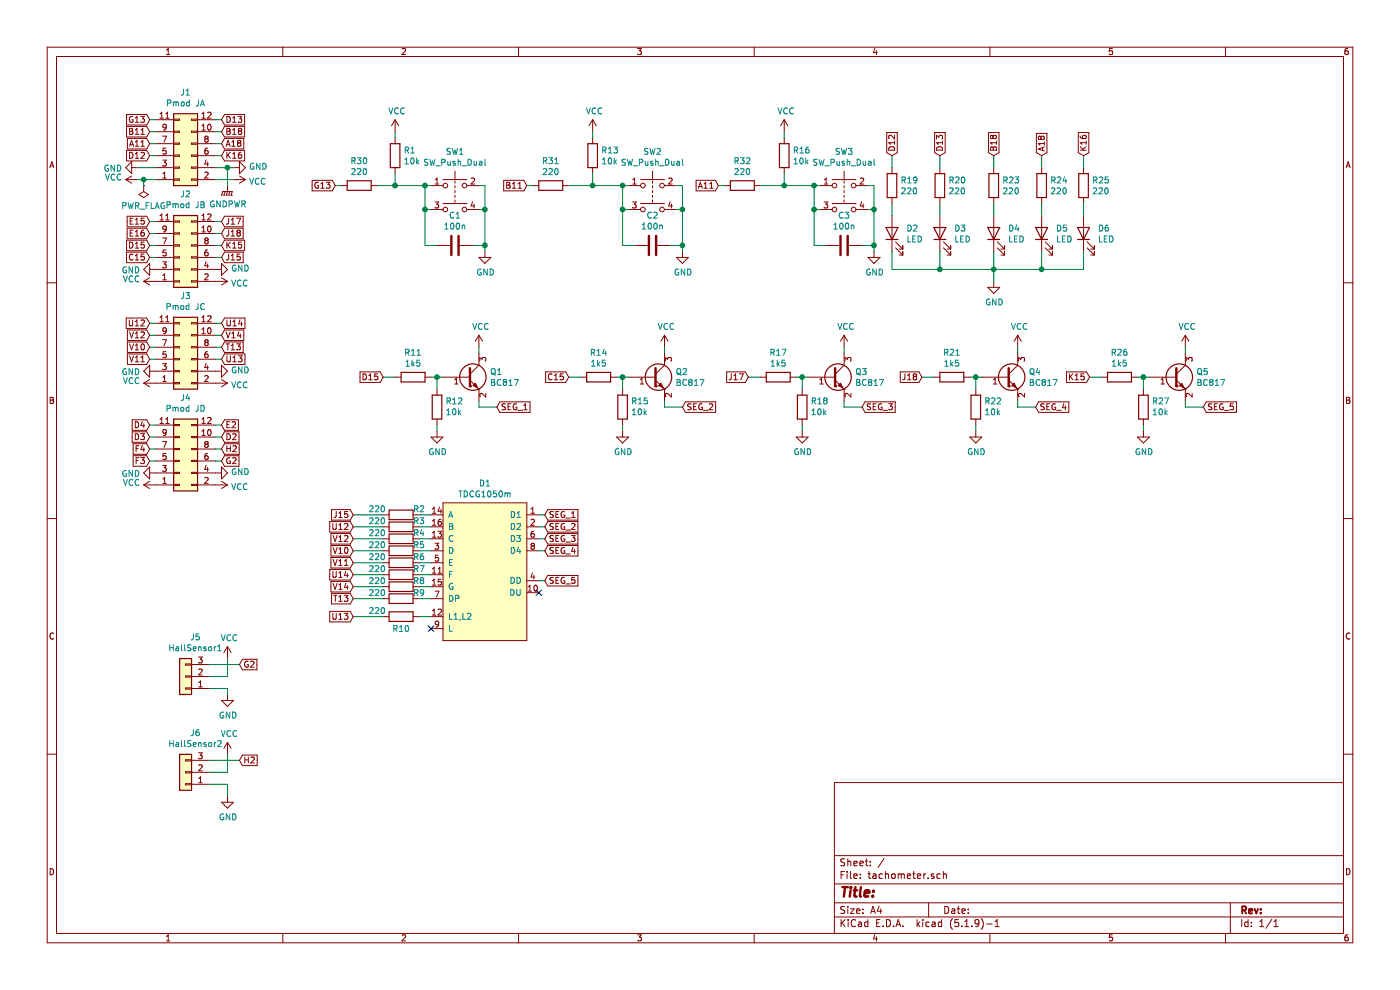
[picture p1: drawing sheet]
EESchema Schematic File Version 4
EELAYER 30 0
EELAYER END
$Descr A4 11693 8268
encoding utf-8
Sheet 1 1
Title ""
Date ""
Rev ""
Comp ""
Comment1 ""
Comment2 ""
Comment3 ""
Comment4 ""
$EndDescr
$Comp
L power:VCC #PWR0101
U 1 1
P 1950 1500
F 0 "#PWR0101" H 1950 1350 50  0001 C CNN
F 1 "VCC" V 1965 1628 50  0000 L CNN
F 2 "" H 1950 1500 50  0001 C CNN
F 3 "" H 1950 1500 50  0001 C CNN
	1    1950 1500
	0    1    1    0   
$EndComp
$Comp
L power:VCC #PWR0102
U 1 1
P 1150 1500
F 0 "#PWR0102" H 1150 1350 50  0001 C CNN
F 1 "VCC" V 1165 1627 50  0000 L CNN
F 2 "" H 1150 1500 50  0001 C CNN
F 3 "" H 1150 1500 50  0001 C CNN
	1    1150 1500
	0    -1   -1   0   
$EndComp
$Comp
L power:GND #PWR0103
U 1 1
P 1950 1400
F 0 "#PWR0103" H 1950 1150 50  0001 C CNN
F 1 "GND" V 1955 1272 50  0000 R CNN
F 2 "" H 1950 1400 50  0001 C CNN
F 3 "" H 1950 1400 50  0001 C CNN
	1    1950 1400
	0    -1   -1   0   
$EndComp
$Comp
L power:GND #PWR0104
U 1 1
P 1150 1400
F 0 "#PWR0104" H 1150 1150 50  0001 C CNN
F 1 "GND" V 1155 1272 50  0000 R CNN
F 2 "" H 1150 1400 50  0001 C CNN
F 3 "" H 1150 1400 50  0001 C CNN
	1    1150 1400
	0    1    1    0   
$EndComp
$Comp
L power:GND #PWR0105
U 1 1
P 1300 2250
F 0 "#PWR0105" H 1300 2000 50  0001 C CNN
F 1 "GND" V 1305 2122 50  0000 R CNN
F 2 "" H 1300 2250 50  0001 C CNN
F 3 "" H 1300 2250 50  0001 C CNN
	1    1300 2250
	0    1    1    0   
$EndComp
$Comp
L power:VCC #PWR0106
U 1 1
P 1300 2350
F 0 "#PWR0106" H 1300 2200 50  0001 C CNN
F 1 "VCC" V 1315 2477 50  0000 L CNN
F 2 "" H 1300 2350 50  0001 C CNN
F 3 "" H 1300 2350 50  0001 C CNN
	1    1300 2350
	0    -1   -1   0   
$EndComp
$Comp
L power:VCC #PWR0107
U 1 1
P 1300 3200
F 0 "#PWR0107" H 1300 3050 50  0001 C CNN
F 1 "VCC" V 1315 3327 50  0000 L CNN
F 2 "" H 1300 3200 50  0001 C CNN
F 3 "" H 1300 3200 50  0001 C CNN
	1    1300 3200
	0    -1   -1   0   
$EndComp
$Comp
L power:GND #PWR0108
U 1 1
P 1300 3100
F 0 "#PWR0108" H 1300 2850 50  0001 C CNN
F 1 "GND" V 1305 2972 50  0000 R CNN
F 2 "" H 1300 3100 50  0001 C CNN
F 3 "" H 1300 3100 50  0001 C CNN
	1    1300 3100
	0    1    1    0   
$EndComp
$Comp
L power:GND #PWR0109
U 1 1
P 1800 2250
F 0 "#PWR0109" H 1800 2000 50  0001 C CNN
F 1 "GND" V 1805 2122 50  0000 R CNN
F 2 "" H 1800 2250 50  0001 C CNN
F 3 "" H 1800 2250 50  0001 C CNN
	1    1800 2250
	0    -1   -1   0   
$EndComp
$Comp
L power:VCC #PWR0110
U 1 1
P 1800 2350
F 0 "#PWR0110" H 1800 2200 50  0001 C CNN
F 1 "VCC" V 1815 2478 50  0000 L CNN
F 2 "" H 1800 2350 50  0001 C CNN
F 3 "" H 1800 2350 50  0001 C CNN
	1    1800 2350
	0    1    1    0   
$EndComp
$Comp
L power:VCC #PWR0111
U 1 1
P 1800 3200
F 0 "#PWR0111" H 1800 3050 50  0001 C CNN
F 1 "VCC" V 1815 3328 50  0000 L CNN
F 2 "" H 1800 3200 50  0001 C CNN
F 3 "" H 1800 3200 50  0001 C CNN
	1    1800 3200
	0    1    1    0   
$EndComp
$Comp
L power:GND #PWR0112
U 1 1
P 1800 3100
F 0 "#PWR0112" H 1800 2850 50  0001 C CNN
F 1 "GND" V 1805 2972 50  0000 R CNN
F 2 "" H 1800 3100 50  0001 C CNN
F 3 "" H 1800 3100 50  0001 C CNN
	1    1800 3100
	0    -1   -1   0   
$EndComp
$Comp
L Connector_Generic:Conn_01x03 J5
U 1 1
P 1550 5650
F 0 "J5" H 1468 5325 50  0000 C CNN
F 1 "HallSensor1" H 1468 5416 50  0000 C CNN
F 2 "Connector_PinHeader_2.54mm:PinHeader_1x03_P2.54mm_Vertical" H 1550 5650 50  0001 C CNN
F 3 "~" H 1550 5650 50  0001 C CNN
	1    1550 5650
	-1   0    0    1   
$EndComp
$Comp
L Connector_Generic:Conn_01x03 J6
U 1 1
P 1550 6450
F 0 "J6" H 1468 6125 50  0000 C CNN
F 1 "HallSensor2" H 1468 6216 50  0000 C CNN
F 2 "Connector_PinHeader_2.54mm:PinHeader_1x03_P2.54mm_Vertical" H 1550 6450 50  0001 C CNN
F 3 "~" H 1550 6450 50  0001 C CNN
	1    1550 6450
	-1   0    0    1   
$EndComp
$Comp
L power:VCC #PWR0113
U 1 1
P 1900 5500
F 0 "#PWR0113" H 1900 5350 50  0001 C CNN
F 1 "VCC" H 1915 5673 50  0000 C CNN
F 2 "" H 1900 5500 50  0001 C CNN
F 3 "" H 1900 5500 50  0001 C CNN
	1    1900 5500
	1    0    0    -1  
$EndComp
Wire Wire Line
	1750 5650 1900 5650
Wire Wire Line
	1900 5650 1900 5500
$Comp
L power:VCC #PWR0114
U 1 1
P 1900 6300
F 0 "#PWR0114" H 1900 6150 50  0001 C CNN
F 1 "VCC" H 1915 6473 50  0000 C CNN
F 2 "" H 1900 6300 50  0001 C CNN
F 3 "" H 1900 6300 50  0001 C CNN
	1    1900 6300
	1    0    0    -1  
$EndComp
Wire Wire Line
	1750 6450 1900 6450
Wire Wire Line
	1900 6450 1900 6300
Wire Wire Line
	1750 6350 2000 6350
Wire Wire Line
	1750 5550 2000 5550
$Comp
L power:GND #PWR0115
U 1 1
P 1900 6650
F 0 "#PWR0115" H 1900 6400 50  0001 C CNN
F 1 "GND" H 1905 6477 50  0000 C CNN
F 2 "" H 1900 6650 50  0001 C CNN
F 3 "" H 1900 6650 50  0001 C CNN
	1    1900 6650
	1    0    0    -1  
$EndComp
Wire Wire Line
	1900 6650 1900 6550
Wire Wire Line
	1900 6550 1750 6550
$Comp
L power:GND #PWR0116
U 1 1
P 1900 5800
F 0 "#PWR0116" H 1900 5550 50  0001 C CNN
F 1 "GND" H 1905 5627 50  0000 C CNN
F 2 "" H 1900 5800 50  0001 C CNN
F 3 "" H 1900 5800 50  0001 C CNN
	1    1900 5800
	1    0    0    -1  
$EndComp
Wire Wire Line
	1750 5750 1900 5750
Wire Wire Line
	1900 5750 1900 5800
Text GLabel 2000 5550 2    50   Input ~ 0
G2
Text GLabel 2000 6350 2    50   Input ~ 0
H2
$Comp
L Device:LED D2
U 1 1
P 7450 1950
F 0 "D2" V 7489 1832 50  0000 R CNN
F 1 "LED" V 7398 1832 50  0000 R CNN
F 2 "LED_THT:LED_D5.0mm" H 7450 1950 50  0001 C CNN
F 3 "~" H 7450 1950 50  0001 C CNN
	1    7450 1950
	0    -1   -1   0   
$EndComp
$Comp
L Device:LED D3
U 1 1
P 7850 1950
F 0 "D3" V 7889 1832 50  0000 R CNN
F 1 "LED" V 7798 1832 50  0000 R CNN
F 2 "LED_THT:LED_D5.0mm" H 7850 1950 50  0001 C CNN
F 3 "~" H 7850 1950 50  0001 C CNN
	1    7850 1950
	0    -1   -1   0   
$EndComp
$Comp
L Device:LED D4
U 1 1
P 8300 1950
F 0 "D4" V 8339 1832 50  0000 R CNN
F 1 "LED" V 8248 1832 50  0000 R CNN
F 2 "LED_THT:LED_D5.0mm" H 8300 1950 50  0001 C CNN
F 3 "~" H 8300 1950 50  0001 C CNN
	1    8300 1950
	0    -1   -1   0   
$EndComp
$Comp
L Device:LED D5
U 1 1
P 8700 1950
F 0 "D5" V 8739 1832 50  0000 R CNN
F 1 "LED" V 8648 1832 50  0000 R CNN
F 2 "LED_THT:LED_D5.0mm" H 8700 1950 50  0001 C CNN
F 3 "~" H 8700 1950 50  0001 C CNN
	1    8700 1950
	0    -1   -1   0   
$EndComp
$Comp
L Device:LED D6
U 1 1
P 9050 1950
F 0 "D6" V 9089 1832 50  0000 R CNN
F 1 "LED" V 8998 1832 50  0000 R CNN
F 2 "LED_THT:LED_D5.0mm" H 9050 1950 50  0001 C CNN
F 3 "~" H 9050 1950 50  0001 C CNN
	1    9050 1950
	0    -1   -1   0   
$EndComp
$Comp
L Device:R R19
U 1 1
P 7450 1550
F 0 "R19" H 7520 1596 50  0000 L CNN
F 1 "220" H 7520 1505 50  0000 L CNN
F 2 "Resistor_SMD:R_0603_1608Metric_Pad0.98x0.95mm_HandSolder" V 7380 1550 50  0001 C CNN
F 3 "~" H 7450 1550 50  0001 C CNN
	1    7450 1550
	1    0    0    -1  
$EndComp
$Comp
L Device:R R20
U 1 1
P 7850 1550
F 0 "R20" H 7920 1596 50  0000 L CNN
F 1 "220" H 7920 1505 50  0000 L CNN
F 2 "Resistor_SMD:R_0603_1608Metric_Pad0.98x0.95mm_HandSolder" V 7780 1550 50  0001 C CNN
F 3 "~" H 7850 1550 50  0001 C CNN
	1    7850 1550
	1    0    0    -1  
$EndComp
$Comp
L Device:R R23
U 1 1
P 8300 1550
F 0 "R23" H 8370 1596 50  0000 L CNN
F 1 "220" H 8370 1505 50  0000 L CNN
F 2 "Resistor_SMD:R_0603_1608Metric_Pad0.98x0.95mm_HandSolder" V 8230 1550 50  0001 C CNN
F 3 "~" H 8300 1550 50  0001 C CNN
	1    8300 1550
	1    0    0    -1  
$EndComp
$Comp
L Device:R R24
U 1 1
P 8700 1550
F 0 "R24" H 8770 1596 50  0000 L CNN
F 1 "220" H 8770 1505 50  0000 L CNN
F 2 "Resistor_SMD:R_0603_1608Metric_Pad0.98x0.95mm_HandSolder" V 8630 1550 50  0001 C CNN
F 3 "~" H 8700 1550 50  0001 C CNN
	1    8700 1550
	1    0    0    -1  
$EndComp
$Comp
L Device:R R25
U 1 1
P 9050 1550
F 0 "R25" H 9120 1596 50  0000 L CNN
F 1 "220" H 9120 1505 50  0000 L CNN
F 2 "Resistor_SMD:R_0603_1608Metric_Pad0.98x0.95mm_HandSolder" V 8980 1550 50  0001 C CNN
F 3 "~" H 9050 1550 50  0001 C CNN
	1    9050 1550
	1    0    0    -1  
$EndComp
$Comp
L power:GND #PWR0117
U 1 1
P 8300 2350
F 0 "#PWR0117" H 8300 2100 50  0001 C CNN
F 1 "GND" H 8305 2177 50  0000 C CNN
F 2 "" H 8300 2350 50  0001 C CNN
F 3 "" H 8300 2350 50  0001 C CNN
	1    8300 2350
	1    0    0    -1  
$EndComp
Wire Wire Line
	7450 2100 7450 2250
Wire Wire Line
	7450 2250 7850 2250
Wire Wire Line
	8300 2250 8300 2100
Wire Wire Line
	7850 2100 7850 2250
Connection ~ 7850 2250
Wire Wire Line
	7850 2250 8300 2250
Wire Wire Line
	8300 2250 8300 2350
Connection ~ 8300 2250
Wire Wire Line
	8300 2250 8700 2250
Wire Wire Line
	8700 2250 8700 2100
Wire Wire Line
	8700 2250 9050 2250
Wire Wire Line
	9050 2250 9050 2100
Connection ~ 8700 2250
Wire Wire Line
	7450 1700 7450 1800
Wire Wire Line
	7850 1700 7850 1800
Wire Wire Line
	8300 1700 8300 1800
Wire Wire Line
	8700 1800 8700 1700
Wire Wire Line
	9050 1700 9050 1800
Wire Wire Line
	7450 1400 7450 1300
Wire Wire Line
	7850 1400 7850 1300
Wire Wire Line
	8300 1400 8300 1300
Wire Wire Line
	8700 1400 8700 1300
Wire Wire Line
	9050 1400 9050 1300
$Comp
L Switch:SW_Push_Dual SW3
U 1 1
P 7050 1550
F 0 "SW3" H 7050 1835 50  0000 C CNN
F 1 "SW_Push_Dual" H 7050 1744 50  0000 C CNN
F 2 "Button_Switch_THT:SW_PUSH_6mm" H 7050 1750 50  0001 C CNN
F 3 "~" H 7050 1750 50  0001 C CNN
	1    7050 1550
	1    0    0    -1  
$EndComp
Wire Wire Line
	6850 1550 6800 1550
Wire Wire Line
	6800 1550 6800 1750
Wire Wire Line
	6800 1750 6850 1750
Wire Wire Line
	7250 1550 7300 1550
Wire Wire Line
	7300 1550 7300 1750
Wire Wire Line
	7300 1750 7250 1750
$Comp
L Device:C C3
U 1 1
P 7050 2050
F 0 "C3" V 6798 2050 50  0000 C CNN
F 1 "100n" V 6889 2050 50  0000 C CNN
F 2 "Capacitor_SMD:C_0603_1608Metric_Pad1.08x0.95mm_HandSolder" H 7088 1900 50  0001 C CNN
F 3 "~" H 7050 2050 50  0001 C CNN
	1    7050 2050
	0    1    1    0   
$EndComp
$Comp
L Device:R R16
U 1 1
P 6550 1300
F 0 "R16" H 6620 1346 50  0000 L CNN
F 1 "10k" H 6620 1255 50  0000 L CNN
F 2 "Resistor_SMD:R_0603_1608Metric_Pad0.98x0.95mm_HandSolder" V 6480 1300 50  0001 C CNN
F 3 "~" H 6550 1300 50  0001 C CNN
	1    6550 1300
	1    0    0    -1  
$EndComp
$Comp
L power:VCC #PWR0118
U 1 1
P 6550 1100
F 0 "#PWR0118" H 6550 950 50  0001 C CNN
F 1 "VCC" H 6565 1273 50  0000 C CNN
F 2 "" H 6550 1100 50  0001 C CNN
F 3 "" H 6550 1100 50  0001 C CNN
	1    6550 1100
	1    0    0    -1  
$EndComp
Wire Wire Line
	6550 1100 6550 1150
$Comp
L power:GND #PWR0119
U 1 1
P 7300 2100
F 0 "#PWR0119" H 7300 1850 50  0001 C CNN
F 1 "GND" H 7305 1927 50  0000 C CNN
F 2 "" H 7300 2100 50  0001 C CNN
F 3 "" H 7300 2100 50  0001 C CNN
	1    7300 2100
	1    0    0    -1  
$EndComp
Wire Wire Line
	7200 2050 7300 2050
Wire Wire Line
	7300 2050 7300 2100
Wire Wire Line
	7300 2050 7300 1750
Connection ~ 7300 2050
Connection ~ 7300 1750
Wire Wire Line
	6800 1750 6800 2050
Wire Wire Line
	6800 2050 6900 2050
Connection ~ 6800 1750
Wire Wire Line
	6550 1450 6550 1550
Connection ~ 6800 1550
Connection ~ 6550 1550
Wire Wire Line
	6550 1550 6800 1550
Text GLabel 6000 1550 0    50   Input ~ 0
A11
$Comp
L Switch:SW_Push_Dual SW2
U 1 1
P 5450 1550
F 0 "SW2" H 5450 1835 50  0000 C CNN
F 1 "SW_Push_Dual" H 5450 1744 50  0000 C CNN
F 2 "Button_Switch_THT:SW_PUSH_6mm" H 5450 1750 50  0001 C CNN
F 3 "~" H 5450 1750 50  0001 C CNN
	1    5450 1550
	1    0    0    -1  
$EndComp
Wire Wire Line
	5250 1550 5200 1550
Wire Wire Line
	5200 1550 5200 1750
Wire Wire Line
	5200 1750 5250 1750
Wire Wire Line
	5650 1550 5700 1550
Wire Wire Line
	5700 1550 5700 1750
Wire Wire Line
	5700 1750 5650 1750
$Comp
L Device:C C2
U 1 1
P 5450 2050
F 0 "C2" V 5198 2050 50  0000 C CNN
F 1 "100n" V 5289 2050 50  0000 C CNN
F 2 "Capacitor_SMD:C_0603_1608Metric_Pad1.08x0.95mm_HandSolder" H 5488 1900 50  0001 C CNN
F 3 "~" H 5450 2050 50  0001 C CNN
	1    5450 2050
	0    1    1    0   
$EndComp
$Comp
L Device:R R13
U 1 1
P 4950 1300
F 0 "R13" H 5020 1346 50  0000 L CNN
F 1 "10k" H 5020 1255 50  0000 L CNN
F 2 "Resistor_SMD:R_0603_1608Metric_Pad0.98x0.95mm_HandSolder" V 4880 1300 50  0001 C CNN
F 3 "~" H 4950 1300 50  0001 C CNN
	1    4950 1300
	1    0    0    -1  
$EndComp
$Comp
L power:VCC #PWR0120
U 1 1
P 4950 1100
F 0 "#PWR0120" H 4950 950 50  0001 C CNN
F 1 "VCC" H 4965 1273 50  0000 C CNN
F 2 "" H 4950 1100 50  0001 C CNN
F 3 "" H 4950 1100 50  0001 C CNN
	1    4950 1100
	1    0    0    -1  
$EndComp
Wire Wire Line
	4950 1100 4950 1150
$Comp
L power:GND #PWR0121
U 1 1
P 5700 2100
F 0 "#PWR0121" H 5700 1850 50  0001 C CNN
F 1 "GND" H 5705 1927 50  0000 C CNN
F 2 "" H 5700 2100 50  0001 C CNN
F 3 "" H 5700 2100 50  0001 C CNN
	1    5700 2100
	1    0    0    -1  
$EndComp
Wire Wire Line
	5600 2050 5700 2050
Wire Wire Line
	5700 2050 5700 2100
Wire Wire Line
	5700 2050 5700 1750
Connection ~ 5700 2050
Connection ~ 5700 1750
Wire Wire Line
	5200 1750 5200 2050
Wire Wire Line
	5200 2050 5300 2050
Connection ~ 5200 1750
Wire Wire Line
	4950 1450 4950 1550
Connection ~ 5200 1550
Connection ~ 4950 1550
Wire Wire Line
	4950 1550 5200 1550
Text GLabel 4400 1550 0    50   Input ~ 0
B11
$Comp
L Switch:SW_Push_Dual SW1
U 1 1
P 3800 1550
F 0 "SW1" H 3800 1835 50  0000 C CNN
F 1 "SW_Push_Dual" H 3800 1744 50  0000 C CNN
F 2 "Button_Switch_THT:SW_PUSH_6mm" H 3800 1750 50  0001 C CNN
F 3 "~" H 3800 1750 50  0001 C CNN
	1    3800 1550
	1    0    0    -1  
$EndComp
Wire Wire Line
	3600 1550 3550 1550
Wire Wire Line
	3550 1550 3550 1750
Wire Wire Line
	3550 1750 3600 1750
Wire Wire Line
	4000 1550 4050 1550
Wire Wire Line
	4050 1550 4050 1750
Wire Wire Line
	4050 1750 4000 1750
$Comp
L Device:C C1
U 1 1
P 3800 2050
F 0 "C1" V 3548 2050 50  0000 C CNN
F 1 "100n" V 3639 2050 50  0000 C CNN
F 2 "Capacitor_SMD:C_0603_1608Metric_Pad1.08x0.95mm_HandSolder" H 3838 1900 50  0001 C CNN
F 3 "~" H 3800 2050 50  0001 C CNN
	1    3800 2050
	0    1    1    0   
$EndComp
$Comp
L Device:R R1
U 1 1
P 3300 1300
F 0 "R1" H 3370 1346 50  0000 L CNN
F 1 "10k" H 3370 1255 50  0000 L CNN
F 2 "Resistor_SMD:R_0603_1608Metric_Pad0.98x0.95mm_HandSolder" V 3230 1300 50  0001 C CNN
F 3 "~" H 3300 1300 50  0001 C CNN
	1    3300 1300
	1    0    0    -1  
$EndComp
$Comp
L power:VCC #PWR0122
U 1 1
P 3300 1100
F 0 "#PWR0122" H 3300 950 50  0001 C CNN
F 1 "VCC" H 3315 1273 50  0000 C CNN
F 2 "" H 3300 1100 50  0001 C CNN
F 3 "" H 3300 1100 50  0001 C CNN
	1    3300 1100
	1    0    0    -1  
$EndComp
Wire Wire Line
	3300 1100 3300 1150
$Comp
L power:GND #PWR0123
U 1 1
P 4050 2100
F 0 "#PWR0123" H 4050 1850 50  0001 C CNN
F 1 "GND" H 4055 1927 50  0000 C CNN
F 2 "" H 4050 2100 50  0001 C CNN
F 3 "" H 4050 2100 50  0001 C CNN
	1    4050 2100
	1    0    0    -1  
$EndComp
Wire Wire Line
	3950 2050 4050 2050
Wire Wire Line
	4050 2050 4050 2100
Wire Wire Line
	4050 2050 4050 1750
Connection ~ 4050 2050
Connection ~ 4050 1750
Wire Wire Line
	3550 1750 3550 2050
Wire Wire Line
	3550 2050 3650 2050
Connection ~ 3550 1750
Wire Wire Line
	3300 1450 3300 1550
Connection ~ 3550 1550
Wire Wire Line
	3150 1550 3300 1550
Connection ~ 3300 1550
Wire Wire Line
	3300 1550 3550 1550
Text GLabel 2800 1550 0    50   Input ~ 0
G13
Text GLabel 7450 1300 1    50   Input ~ 0
D12
Text GLabel 7850 1300 1    50   Input ~ 0
D13
Text GLabel 8300 1300 1    50   Input ~ 0
B18
Text GLabel 8700 1300 1    50   Input ~ 0
A18
Text GLabel 9050 1300 1    50   Input ~ 0
K16
$Comp
L power:VCC #PWR0124
U 1 1
P 1300 4050
F 0 "#PWR0124" H 1300 3900 50  0001 C CNN
F 1 "VCC" V 1315 4177 50  0000 L CNN
F 2 "" H 1300 4050 50  0001 C CNN
F 3 "" H 1300 4050 50  0001 C CNN
	1    1300 4050
	0    -1   -1   0   
$EndComp
$Comp
L power:GND #PWR0125
U 1 1
P 1300 3950
F 0 "#PWR0125" H 1300 3700 50  0001 C CNN
F 1 "GND" V 1305 3822 50  0000 R CNN
F 2 "" H 1300 3950 50  0001 C CNN
F 3 "" H 1300 3950 50  0001 C CNN
	1    1300 3950
	0    1    1    0   
$EndComp
$Comp
L power:VCC #PWR0126
U 1 1
P 1800 4050
F 0 "#PWR0126" H 1800 3900 50  0001 C CNN
F 1 "VCC" V 1815 4178 50  0000 L CNN
F 2 "" H 1800 4050 50  0001 C CNN
F 3 "" H 1800 4050 50  0001 C CNN
	1    1800 4050
	0    1    1    0   
$EndComp
$Comp
L power:GND #PWR0127
U 1 1
P 1800 3950
F 0 "#PWR0127" H 1800 3700 50  0001 C CNN
F 1 "GND" V 1805 3822 50  0000 R CNN
F 2 "" H 1800 3950 50  0001 C CNN
F 3 "" H 1800 3950 50  0001 C CNN
	1    1800 3950
	0    -1   -1   0   
$EndComp
Wire Wire Line
	1300 1000 1250 1000
Wire Wire Line
	1300 1100 1250 1100
Wire Wire Line
	1300 1200 1250 1200
Wire Wire Line
	1300 1300 1250 1300
Wire Wire Line
	1800 1000 1850 1000
Wire Wire Line
	1800 1100 1850 1100
Wire Wire Line
	1800 1200 1850 1200
Wire Wire Line
	1800 1300 1850 1300
Text GLabel 1850 1000 2    50   Input ~ 0
D13
Text GLabel 1850 1100 2    50   Input ~ 0
B18
Text GLabel 1850 1200 2    50   Input ~ 0
A18
Text GLabel 1850 1300 2    50   Input ~ 0
K16
Text GLabel 1250 1000 0    50   Input ~ 0
G13
Text GLabel 1250 1100 0    50   Input ~ 0
B11
Text GLabel 1250 1200 0    50   Input ~ 0
A11
Text GLabel 1250 1300 0    50   Input ~ 0
D12
Text GLabel 1250 1850 0    50   Input ~ 0
E15
Text GLabel 1250 1950 0    50   Input ~ 0
E16
Text GLabel 1250 2050 0    50   Input ~ 0
D15
Text GLabel 1250 2150 0    50   Input ~ 0
C15
Text GLabel 1850 1850 2    50   Input ~ 0
J17
Text GLabel 1850 1950 2    50   Input ~ 0
J18
Text GLabel 1850 2050 2    50   Input ~ 0
K15
Text GLabel 1850 2150 2    50   Input ~ 0
J15
Wire Wire Line
	1300 1850 1250 1850
Wire Wire Line
	1300 1950 1250 1950
Wire Wire Line
	1250 2050 1300 2050
Wire Wire Line
	1300 2150 1250 2150
Wire Wire Line
	1800 2150 1850 2150
Wire Wire Line
	1800 2050 1850 2050
Wire Wire Line
	1800 1950 1850 1950
Wire Wire Line
	1800 1850 1850 1850
Wire Wire Line
	1300 2700 1250 2700
Wire Wire Line
	1300 2800 1250 2800
Wire Wire Line
	1300 2900 1250 2900
Wire Wire Line
	1300 3000 1250 3000
Wire Wire Line
	1800 3000 1850 3000
Wire Wire Line
	1800 2900 1850 2900
Wire Wire Line
	1800 2800 1850 2800
Wire Wire Line
	1800 2700 1850 2700
Wire Wire Line
	1300 3550 1250 3550
Wire Wire Line
	1300 3650 1250 3650
Wire Wire Line
	1300 3750 1250 3750
Wire Wire Line
	1300 3850 1250 3850
Wire Wire Line
	1800 3850 1850 3850
Wire Wire Line
	1800 3750 1850 3750
Wire Wire Line
	1800 3650 1850 3650
Wire Wire Line
	1800 3550 1850 3550
Text GLabel 1850 2700 2    50   Input ~ 0
U14
Text GLabel 1850 2800 2    50   Input ~ 0
V14
Text GLabel 1850 2900 2    50   Input ~ 0
T13
Text GLabel 1850 3000 2    50   Input ~ 0
U13
Text GLabel 1250 2700 0    50   Input ~ 0
U12
Text GLabel 1250 2800 0    50   Input ~ 0
V12
Text GLabel 1250 2900 0    50   Input ~ 0
V10
Text GLabel 1250 3000 0    50   Input ~ 0
V11
Text GLabel 1250 3550 0    50   Input ~ 0
D4
Text GLabel 1250 3650 0    50   Input ~ 0
D3
Text GLabel 1250 3750 0    50   Input ~ 0
F4
Text GLabel 1250 3850 0    50   Input ~ 0
F3
Text GLabel 1850 3550 2    50   Input ~ 0
E2
Text GLabel 1850 3650 2    50   Input ~ 0
D2
Text GLabel 1850 3750 2    50   Input ~ 0
H2
Text GLabel 1850 3850 2    50   Input ~ 0
G2
$Comp
L Transistor_BJT:BC817 Q1
U 1 1
P 3900 3150
F 0 "Q1" H 4091 3196 50  0000 L CNN
F 1 "BC817" H 4091 3105 50  0000 L CNN
F 2 "Package_TO_SOT_SMD:SOT-23" H 4100 3075 50  0001 L CIN
F 3 "https://www.onsemi.com/pub/Collateral/BC818-D.pdf" H 3900 3150 50  0001 L CNN
	1    3900 3150
	1    0    0    -1  
$EndComp
$Comp
L Device:R R11
U 1 1
P 3450 3150
F 0 "R11" V 3243 3150 50  0000 C CNN
F 1 "1k5" V 3334 3150 50  0000 C CNN
F 2 "Resistor_SMD:R_0603_1608Metric_Pad0.98x0.95mm_HandSolder" V 3380 3150 50  0001 C CNN
F 3 "~" H 3450 3150 50  0001 C CNN
	1    3450 3150
	0    1    1    0   
$EndComp
$Comp
L Device:R R12
U 1 1
P 3650 3400
F 0 "R12" H 3580 3354 50  0000 R CNN
F 1 "10k" H 3580 3445 50  0000 R CNN
F 2 "Resistor_SMD:R_0603_1608Metric_Pad0.98x0.95mm_HandSolder" V 3580 3400 50  0001 C CNN
F 3 "~" H 3650 3400 50  0001 C CNN
	1    3650 3400
	-1   0    0    1   
$EndComp
Wire Wire Line
	3600 3150 3650 3150
Wire Wire Line
	3650 3250 3650 3150
Connection ~ 3650 3150
Wire Wire Line
	3650 3150 3700 3150
$Comp
L power:VCC #PWR0129
U 1 1
P 4000 2900
F 0 "#PWR0129" H 4000 2750 50  0001 C CNN
F 1 "VCC" H 4015 3073 50  0000 C CNN
F 2 "" H 4000 2900 50  0001 C CNN
F 3 "" H 4000 2900 50  0001 C CNN
	1    4000 2900
	1    0    0    -1  
$EndComp
Wire Wire Line
	4000 2950 4000 2900
$Comp
L power:GND #PWR0130
U 1 1
P 3650 3600
F 0 "#PWR0130" H 3650 3350 50  0001 C CNN
F 1 "GND" H 3655 3427 50  0000 C CNN
F 2 "" H 3650 3600 50  0001 C CNN
F 3 "" H 3650 3600 50  0001 C CNN
	1    3650 3600
	1    0    0    -1  
$EndComp
Wire Wire Line
	3650 3600 3650 3550
Wire Wire Line
	3300 3150 3200 3150
Text GLabel 3200 3150 0    50   Input ~ 0
D15
Wire Wire Line
	4000 3350 4000 3400
Wire Wire Line
	4000 3400 4150 3400
Text GLabel 4150 3400 2    50   Input ~ 0
SEG_1
$Comp
L Transistor_BJT:BC817 Q2
U 1 1
P 5450 3150
F 0 "Q2" H 5641 3196 50  0000 L CNN
F 1 "BC817" H 5641 3105 50  0000 L CNN
F 2 "Package_TO_SOT_SMD:SOT-23" H 5650 3075 50  0001 L CIN
F 3 "https://www.onsemi.com/pub/Collateral/BC818-D.pdf" H 5450 3150 50  0001 L CNN
	1    5450 3150
	1    0    0    -1  
$EndComp
$Comp
L Device:R R14
U 1 1
P 5000 3150
F 0 "R14" V 4793 3150 50  0000 C CNN
F 1 "1k5" V 4884 3150 50  0000 C CNN
F 2 "Resistor_SMD:R_0603_1608Metric_Pad0.98x0.95mm_HandSolder" V 4930 3150 50  0001 C CNN
F 3 "~" H 5000 3150 50  0001 C CNN
	1    5000 3150
	0    1    1    0   
$EndComp
$Comp
L Device:R R15
U 1 1
P 5200 3400
F 0 "R15" H 5130 3354 50  0000 R CNN
F 1 "10k" H 5130 3445 50  0000 R CNN
F 2 "Resistor_SMD:R_0603_1608Metric_Pad0.98x0.95mm_HandSolder" V 5130 3400 50  0001 C CNN
F 3 "~" H 5200 3400 50  0001 C CNN
	1    5200 3400
	-1   0    0    1   
$EndComp
Wire Wire Line
	5150 3150 5200 3150
Wire Wire Line
	5200 3250 5200 3150
Connection ~ 5200 3150
Wire Wire Line
	5200 3150 5250 3150
$Comp
L power:VCC #PWR0131
U 1 1
P 5550 2900
F 0 "#PWR0131" H 5550 2750 50  0001 C CNN
F 1 "VCC" H 5565 3073 50  0000 C CNN
F 2 "" H 5550 2900 50  0001 C CNN
F 3 "" H 5550 2900 50  0001 C CNN
	1    5550 2900
	1    0    0    -1  
$EndComp
Wire Wire Line
	5550 2950 5550 2900
$Comp
L power:GND #PWR0132
U 1 1
P 5200 3600
F 0 "#PWR0132" H 5200 3350 50  0001 C CNN
F 1 "GND" H 5205 3427 50  0000 C CNN
F 2 "" H 5200 3600 50  0001 C CNN
F 3 "" H 5200 3600 50  0001 C CNN
	1    5200 3600
	1    0    0    -1  
$EndComp
Wire Wire Line
	5200 3600 5200 3550
Wire Wire Line
	4850 3150 4750 3150
Text GLabel 4750 3150 0    50   Input ~ 0
C15
Wire Wire Line
	5550 3350 5550 3400
Wire Wire Line
	5550 3400 5700 3400
Text GLabel 5700 3400 2    50   Input ~ 0
SEG_2
$Comp
L Transistor_BJT:BC817 Q3
U 1 1
P 6950 3150
F 0 "Q3" H 7141 3196 50  0000 L CNN
F 1 "BC817" H 7141 3105 50  0000 L CNN
F 2 "Package_TO_SOT_SMD:SOT-23" H 7150 3075 50  0001 L CIN
F 3 "https://www.onsemi.com/pub/Collateral/BC818-D.pdf" H 6950 3150 50  0001 L CNN
	1    6950 3150
	1    0    0    -1  
$EndComp
$Comp
L Device:R R17
U 1 1
P 6500 3150
F 0 "R17" V 6293 3150 50  0000 C CNN
F 1 "1k5" V 6384 3150 50  0000 C CNN
F 2 "Resistor_SMD:R_0603_1608Metric_Pad0.98x0.95mm_HandSolder" V 6430 3150 50  0001 C CNN
F 3 "~" H 6500 3150 50  0001 C CNN
	1    6500 3150
	0    1    1    0   
$EndComp
$Comp
L Device:R R18
U 1 1
P 6700 3400
F 0 "R18" H 6630 3354 50  0000 R CNN
F 1 "10k" H 6630 3445 50  0000 R CNN
F 2 "Resistor_SMD:R_0603_1608Metric_Pad0.98x0.95mm_HandSolder" V 6630 3400 50  0001 C CNN
F 3 "~" H 6700 3400 50  0001 C CNN
	1    6700 3400
	-1   0    0    1   
$EndComp
Wire Wire Line
	6650 3150 6700 3150
Wire Wire Line
	6700 3250 6700 3150
Connection ~ 6700 3150
Wire Wire Line
	6700 3150 6750 3150
$Comp
L power:VCC #PWR0133
U 1 1
P 7050 2900
F 0 "#PWR0133" H 7050 2750 50  0001 C CNN
F 1 "VCC" H 7065 3073 50  0000 C CNN
F 2 "" H 7050 2900 50  0001 C CNN
F 3 "" H 7050 2900 50  0001 C CNN
	1    7050 2900
	1    0    0    -1  
$EndComp
Wire Wire Line
	7050 2950 7050 2900
$Comp
L power:GND #PWR0134
U 1 1
P 6700 3600
F 0 "#PWR0134" H 6700 3350 50  0001 C CNN
F 1 "GND" H 6705 3427 50  0000 C CNN
F 2 "" H 6700 3600 50  0001 C CNN
F 3 "" H 6700 3600 50  0001 C CNN
	1    6700 3600
	1    0    0    -1  
$EndComp
Wire Wire Line
	6700 3600 6700 3550
Wire Wire Line
	6350 3150 6250 3150
Text GLabel 6250 3150 0    50   Input ~ 0
J17
Wire Wire Line
	7050 3350 7050 3400
Wire Wire Line
	7050 3400 7200 3400
Text GLabel 7200 3400 2    50   Input ~ 0
SEG_3
$Comp
L Transistor_BJT:BC817 Q4
U 1 1
P 8400 3150
F 0 "Q4" H 8591 3196 50  0000 L CNN
F 1 "BC817" H 8591 3105 50  0000 L CNN
F 2 "Package_TO_SOT_SMD:SOT-23" H 8600 3075 50  0001 L CIN
F 3 "https://www.onsemi.com/pub/Collateral/BC818-D.pdf" H 8400 3150 50  0001 L CNN
	1    8400 3150
	1    0    0    -1  
$EndComp
$Comp
L Device:R R21
U 1 1
P 7950 3150
F 0 "R21" V 7743 3150 50  0000 C CNN
F 1 "1k5" V 7834 3150 50  0000 C CNN
F 2 "Resistor_SMD:R_0603_1608Metric_Pad0.98x0.95mm_HandSolder" V 7880 3150 50  0001 C CNN
F 3 "~" H 7950 3150 50  0001 C CNN
	1    7950 3150
	0    1    1    0   
$EndComp
$Comp
L Device:R R22
U 1 1
P 8150 3400
F 0 "R22" H 8080 3354 50  0000 R CNN
F 1 "10k" H 8080 3445 50  0000 R CNN
F 2 "Resistor_SMD:R_0603_1608Metric_Pad0.98x0.95mm_HandSolder" V 8080 3400 50  0001 C CNN
F 3 "~" H 8150 3400 50  0001 C CNN
	1    8150 3400
	-1   0    0    1   
$EndComp
Wire Wire Line
	8100 3150 8150 3150
Wire Wire Line
	8150 3250 8150 3150
Connection ~ 8150 3150
Wire Wire Line
	8150 3150 8200 3150
$Comp
L power:VCC #PWR0135
U 1 1
P 8500 2900
F 0 "#PWR0135" H 8500 2750 50  0001 C CNN
F 1 "VCC" H 8515 3073 50  0000 C CNN
F 2 "" H 8500 2900 50  0001 C CNN
F 3 "" H 8500 2900 50  0001 C CNN
	1    8500 2900
	1    0    0    -1  
$EndComp
Wire Wire Line
	8500 2950 8500 2900
$Comp
L power:GND #PWR0136
U 1 1
P 8150 3600
F 0 "#PWR0136" H 8150 3350 50  0001 C CNN
F 1 "GND" H 8155 3427 50  0000 C CNN
F 2 "" H 8150 3600 50  0001 C CNN
F 3 "" H 8150 3600 50  0001 C CNN
	1    8150 3600
	1    0    0    -1  
$EndComp
Wire Wire Line
	8150 3600 8150 3550
Wire Wire Line
	7800 3150 7700 3150
Text GLabel 7700 3150 0    50   Input ~ 0
J18
Wire Wire Line
	8500 3350 8500 3400
Wire Wire Line
	8500 3400 8650 3400
Text GLabel 8650 3400 2    50   Input ~ 0
SEG_4
$Comp
L Transistor_BJT:BC817 Q5
U 1 1
P 9800 3150
F 0 "Q5" H 9991 3196 50  0000 L CNN
F 1 "BC817" H 9991 3105 50  0000 L CNN
F 2 "Package_TO_SOT_SMD:SOT-23" H 10000 3075 50  0001 L CIN
F 3 "https://www.onsemi.com/pub/Collateral/BC818-D.pdf" H 9800 3150 50  0001 L CNN
	1    9800 3150
	1    0    0    -1  
$EndComp
$Comp
L Device:R R26
U 1 1
P 9350 3150
F 0 "R26" V 9143 3150 50  0000 C CNN
F 1 "1k5" V 9234 3150 50  0000 C CNN
F 2 "Resistor_SMD:R_0603_1608Metric_Pad0.98x0.95mm_HandSolder" V 9280 3150 50  0001 C CNN
F 3 "~" H 9350 3150 50  0001 C CNN
	1    9350 3150
	0    1    1    0   
$EndComp
$Comp
L Device:R R27
U 1 1
P 9550 3400
F 0 "R27" H 9480 3354 50  0000 R CNN
F 1 "10k" H 9480 3445 50  0000 R CNN
F 2 "Resistor_SMD:R_0603_1608Metric_Pad0.98x0.95mm_HandSolder" V 9480 3400 50  0001 C CNN
F 3 "~" H 9550 3400 50  0001 C CNN
	1    9550 3400
	-1   0    0    1   
$EndComp
Wire Wire Line
	9500 3150 9550 3150
Wire Wire Line
	9550 3250 9550 3150
Connection ~ 9550 3150
Wire Wire Line
	9550 3150 9600 3150
$Comp
L power:VCC #PWR0137
U 1 1
P 9900 2900
F 0 "#PWR0137" H 9900 2750 50  0001 C CNN
F 1 "VCC" H 9915 3073 50  0000 C CNN
F 2 "" H 9900 2900 50  0001 C CNN
F 3 "" H 9900 2900 50  0001 C CNN
	1    9900 2900
	1    0    0    -1  
$EndComp
Wire Wire Line
	9900 2950 9900 2900
$Comp
L power:GND #PWR0138
U 1 1
P 9550 3600
F 0 "#PWR0138" H 9550 3350 50  0001 C CNN
F 1 "GND" H 9555 3427 50  0000 C CNN
F 2 "" H 9550 3600 50  0001 C CNN
F 3 "" H 9550 3600 50  0001 C CNN
	1    9550 3600
	1    0    0    -1  
$EndComp
Wire Wire Line
	9550 3600 9550 3550
Wire Wire Line
	9200 3150 9100 3150
Text GLabel 9100 3150 0    50   Input ~ 0
K15
Wire Wire Line
	9900 3350 9900 3400
Wire Wire Line
	9900 3400 10050 3400
Text GLabel 10050 3400 2    50   Input ~ 0
SEG_5
$Comp
L tachometer:TDCG1050m D1
U 1 1
P 4100 4650
F 0 "D1" H 4050 5265 50  0000 C CNN
F 1 "TDCG1050m" H 4050 5174 50  0000 C CNN
F 2 "tachometer:TDCG10..m" H 4050 3900 50  0001 C CNN
F 3 "https://docs.rs-online.com/6e0e/0900766b8130126b.pdf" H 4100 4650 50  0001 C CNN
	1    4100 4650
	1    0    0    -1  
$EndComp
NoConn ~ 3600 5250
Wire Wire Line
	4500 4300 4550 4300
Wire Wire Line
	4500 4400 4550 4400
Wire Wire Line
	4500 4500 4550 4500
Wire Wire Line
	4500 4600 4550 4600
Wire Wire Line
	4500 4850 4550 4850
NoConn ~ 4500 4950
Text GLabel 2950 4300 0    50   Input ~ 0
J15
Text GLabel 2950 4400 0    50   Input ~ 0
U12
Text GLabel 2950 4500 0    50   Input ~ 0
V12
Text GLabel 2950 4600 0    50   Input ~ 0
V10
Text GLabel 2950 4700 0    50   Input ~ 0
V11
Text GLabel 2950 4800 0    50   Input ~ 0
U14
Text GLabel 2950 4900 0    50   Input ~ 0
V14
Text GLabel 2950 5000 0    50   Input ~ 0
T13
Text GLabel 2950 5150 0    50   Input ~ 0
U13
Text GLabel 4550 4300 2    50   Input ~ 0
SEG_1
Text GLabel 4550 4400 2    50   Input ~ 0
SEG_2
Text GLabel 4550 4500 2    50   Input ~ 0
SEG_3
Text GLabel 4550 4600 2    50   Input ~ 0
SEG_4
Text GLabel 4550 4850 2    50   Input ~ 0
SEG_5
$Comp
L Device:R R2
U 1 1
P 3350 4300
F 0 "R2" V 3300 4450 50  0000 C CNN
F 1 "220" V 3300 4100 50  0000 C CNN
F 2 "Resistor_SMD:R_0603_1608Metric_Pad0.98x0.95mm_HandSolder" V 3280 4300 50  0001 C CNN
F 3 "~" H 3350 4300 50  0001 C CNN
	1    3350 4300
	0    1    1    0   
$EndComp
$Comp
L Device:R R3
U 1 1
P 3350 4400
F 0 "R3" V 3300 4550 50  0000 C CNN
F 1 "220" V 3300 4200 50  0000 C CNN
F 2 "Resistor_SMD:R_0603_1608Metric_Pad0.98x0.95mm_HandSolder" V 3280 4400 50  0001 C CNN
F 3 "~" H 3350 4400 50  0001 C CNN
	1    3350 4400
	0    1    1    0   
$EndComp
$Comp
L Device:R R4
U 1 1
P 3350 4500
F 0 "R4" V 3300 4650 50  0000 C CNN
F 1 "220" V 3300 4300 50  0000 C CNN
F 2 "Resistor_SMD:R_0603_1608Metric_Pad0.98x0.95mm_HandSolder" V 3280 4500 50  0001 C CNN
F 3 "~" H 3350 4500 50  0001 C CNN
	1    3350 4500
	0    1    1    0   
$EndComp
$Comp
L Device:R R5
U 1 1
P 3350 4600
F 0 "R5" V 3300 4750 50  0000 C CNN
F 1 "220" V 3300 4400 50  0000 C CNN
F 2 "Resistor_SMD:R_0603_1608Metric_Pad0.98x0.95mm_HandSolder" V 3280 4600 50  0001 C CNN
F 3 "~" H 3350 4600 50  0001 C CNN
	1    3350 4600
	0    1    1    0   
$EndComp
$Comp
L Device:R R6
U 1 1
P 3350 4700
F 0 "R6" V 3300 4850 50  0000 C CNN
F 1 "220" V 3300 4500 50  0000 C CNN
F 2 "Resistor_SMD:R_0603_1608Metric_Pad0.98x0.95mm_HandSolder" V 3280 4700 50  0001 C CNN
F 3 "~" H 3350 4700 50  0001 C CNN
	1    3350 4700
	0    1    1    0   
$EndComp
$Comp
L Device:R R7
U 1 1
P 3350 4800
F 0 "R7" V 3300 4950 50  0000 C CNN
F 1 "220" V 3300 4600 50  0000 C CNN
F 2 "Resistor_SMD:R_0603_1608Metric_Pad0.98x0.95mm_HandSolder" V 3280 4800 50  0001 C CNN
F 3 "~" H 3350 4800 50  0001 C CNN
	1    3350 4800
	0    1    1    0   
$EndComp
$Comp
L Device:R R8
U 1 1
P 3350 4900
F 0 "R8" V 3300 5050 50  0000 C CNN
F 1 "220" V 3300 4700 50  0000 C CNN
F 2 "Resistor_SMD:R_0603_1608Metric_Pad0.98x0.95mm_HandSolder" V 3280 4900 50  0001 C CNN
F 3 "~" H 3350 4900 50  0001 C CNN
	1    3350 4900
	0    1    1    0   
$EndComp
$Comp
L Device:R R9
U 1 1
P 3350 5000
F 0 "R9" V 3300 5150 50  0000 C CNN
F 1 "220" V 3300 4800 50  0000 C CNN
F 2 "Resistor_SMD:R_0603_1608Metric_Pad0.98x0.95mm_HandSolder" V 3280 5000 50  0001 C CNN
F 3 "~" H 3350 5000 50  0001 C CNN
	1    3350 5000
	0    1    1    0   
$EndComp
$Comp
L Device:R R10
U 1 1
P 3350 5150
F 0 "R10" V 3450 5150 50  0000 C CNN
F 1 "220" V 3300 4950 50  0000 C CNN
F 2 "Resistor_SMD:R_0603_1608Metric_Pad0.98x0.95mm_HandSolder" V 3280 5150 50  0001 C CNN
F 3 "~" H 3350 5150 50  0001 C CNN
	1    3350 5150
	0    1    1    0   
$EndComp
Wire Wire Line
	2950 4300 3200 4300
Wire Wire Line
	2950 4400 3200 4400
Wire Wire Line
	2950 4500 3200 4500
Wire Wire Line
	2950 4600 3200 4600
Wire Wire Line
	2950 4700 3200 4700
Wire Wire Line
	2950 4800 3200 4800
Wire Wire Line
	2950 4900 3200 4900
Wire Wire Line
	2950 5000 3200 5000
Wire Wire Line
	2950 5150 3200 5150
Wire Wire Line
	3500 4300 3600 4300
Wire Wire Line
	3500 4400 3600 4400
Wire Wire Line
	3500 4500 3600 4500
Wire Wire Line
	3500 4600 3600 4600
Wire Wire Line
	3500 4700 3600 4700
Wire Wire Line
	3500 4800 3600 4800
Wire Wire Line
	3500 4900 3600 4900
Wire Wire Line
	3500 5000 3600 5000
Wire Wire Line
	3500 5150 3600 5150
Wire Wire Line
	1300 1500 1200 1500
Wire Wire Line
	1200 1500 1200 1550
Connection ~ 1200 1500
Wire Wire Line
	1200 1500 1150 1500
$Comp
L power:PWR_FLAG #FLG0101
U 1 1
P 1200 1550
F 0 "#FLG0101" H 1200 1625 50  0001 C CNN
F 1 "PWR_FLAG" H 1200 1723 50  0000 C CNN
F 2 "" H 1200 1550 50  0001 C CNN
F 3 "~" H 1200 1550 50  0001 C CNN
	1    1200 1550
	-1   0    0    1   
$EndComp
Wire Wire Line
	1150 1400 1300 1400
Wire Wire Line
	1950 1400 1900 1400
Wire Wire Line
	1800 1500 1950 1500
$Comp
L power:GNDPWR #PWR0139
U 1 1
P 1900 1550
F 0 "#PWR0139" H 1900 1350 50  0001 C CNN
F 1 "GNDPWR" H 1904 1396 50  0000 C CNN
F 2 "" H 1900 1500 50  0001 C CNN
F 3 "" H 1900 1500 50  0001 C CNN
	1    1900 1550
	1    0    0    -1  
$EndComp
Wire Wire Line
	1900 1400 1900 1550
Connection ~ 1900 1400
Wire Wire Line
	1900 1400 1800 1400
$Comp
L Connector_Generic:Conn_02x06_Odd_Even J1
U 1 1
P 1500 1300
F 0 "J1" H 1550 775 50  0000 C CNN
F 1 "Pmod JA" H 1550 866 50  0000 C CNN
F 2 "Connector_PinHeader_2.54mm:PinHeader_2x06_P2.54mm_Horizontal" H 1500 1300 50  0001 C CNN
F 3 "~" H 1500 1300 50  0001 C CNN
	1    1500 1300
	1    0    0    1   
$EndComp
$Comp
L Connector_Generic:Conn_02x06_Odd_Even J2
U 1 1
P 1500 2150
F 0 "J2" H 1550 1625 50  0000 C CNN
F 1 "Pmod JB" H 1550 1716 50  0000 C CNN
F 2 "Connector_PinHeader_2.54mm:PinHeader_2x06_P2.54mm_Horizontal" H 1500 2150 50  0001 C CNN
F 3 "~" H 1500 2150 50  0001 C CNN
	1    1500 2150
	1    0    0    1   
$EndComp
$Comp
L Connector_Generic:Conn_02x06_Odd_Even J3
U 1 1
P 1500 3000
F 0 "J3" H 1550 2475 50  0000 C CNN
F 1 "Pmod JC" H 1550 2566 50  0000 C CNN
F 2 "Connector_PinHeader_2.54mm:PinHeader_2x06_P2.54mm_Horizontal" H 1500 3000 50  0001 C CNN
F 3 "~" H 1500 3000 50  0001 C CNN
	1    1500 3000
	1    0    0    1   
$EndComp
$Comp
L Connector_Generic:Conn_02x06_Odd_Even J4
U 1 1
P 1500 3850
F 0 "J4" H 1550 3325 50  0000 C CNN
F 1 "Pmod JD" H 1550 3416 50  0000 C CNN
F 2 "Connector_PinHeader_2.54mm:PinHeader_2x06_P2.54mm_Horizontal" H 1500 3850 50  0001 C CNN
F 3 "~" H 1500 3850 50  0001 C CNN
	1    1500 3850
	1    0    0    1   
$EndComp
$Comp
L Device:R R32
U 1 1
P 6200 1550
F 0 "R32" V 5993 1550 50  0000 C CNN
F 1 "220" V 6084 1550 50  0000 C CNN
F 2 "Resistor_SMD:R_0603_1608Metric_Pad0.98x0.95mm_HandSolder" V 6130 1550 50  0001 C CNN
F 3 "~" H 6200 1550 50  0001 C CNN
	1    6200 1550
	0    1    1    0   
$EndComp
Wire Wire Line
	6000 1550 6050 1550
Wire Wire Line
	6350 1550 6550 1550
$Comp
L Device:R R31
U 1 1
P 4600 1550
F 0 "R31" V 4393 1550 50  0000 C CNN
F 1 "220" V 4484 1550 50  0000 C CNN
F 2 "Resistor_SMD:R_0603_1608Metric_Pad0.98x0.95mm_HandSolder" V 4530 1550 50  0001 C CNN
F 3 "~" H 4600 1550 50  0001 C CNN
	1    4600 1550
	0    1    1    0   
$EndComp
Wire Wire Line
	4400 1550 4450 1550
Wire Wire Line
	4750 1550 4950 1550
$Comp
L Device:R R30
U 1 1
P 3000 1550
F 0 "R30" V 2793 1550 50  0000 C CNN
F 1 "220" V 2884 1550 50  0000 C CNN
F 2 "Resistor_SMD:R_0603_1608Metric_Pad0.98x0.95mm_HandSolder" V 2930 1550 50  0001 C CNN
F 3 "~" H 3000 1550 50  0001 C CNN
	1    3000 1550
	0    1    1    0   
$EndComp
Wire Wire Line
	2800 1550 2850 1550
$EndSCHEMATC
